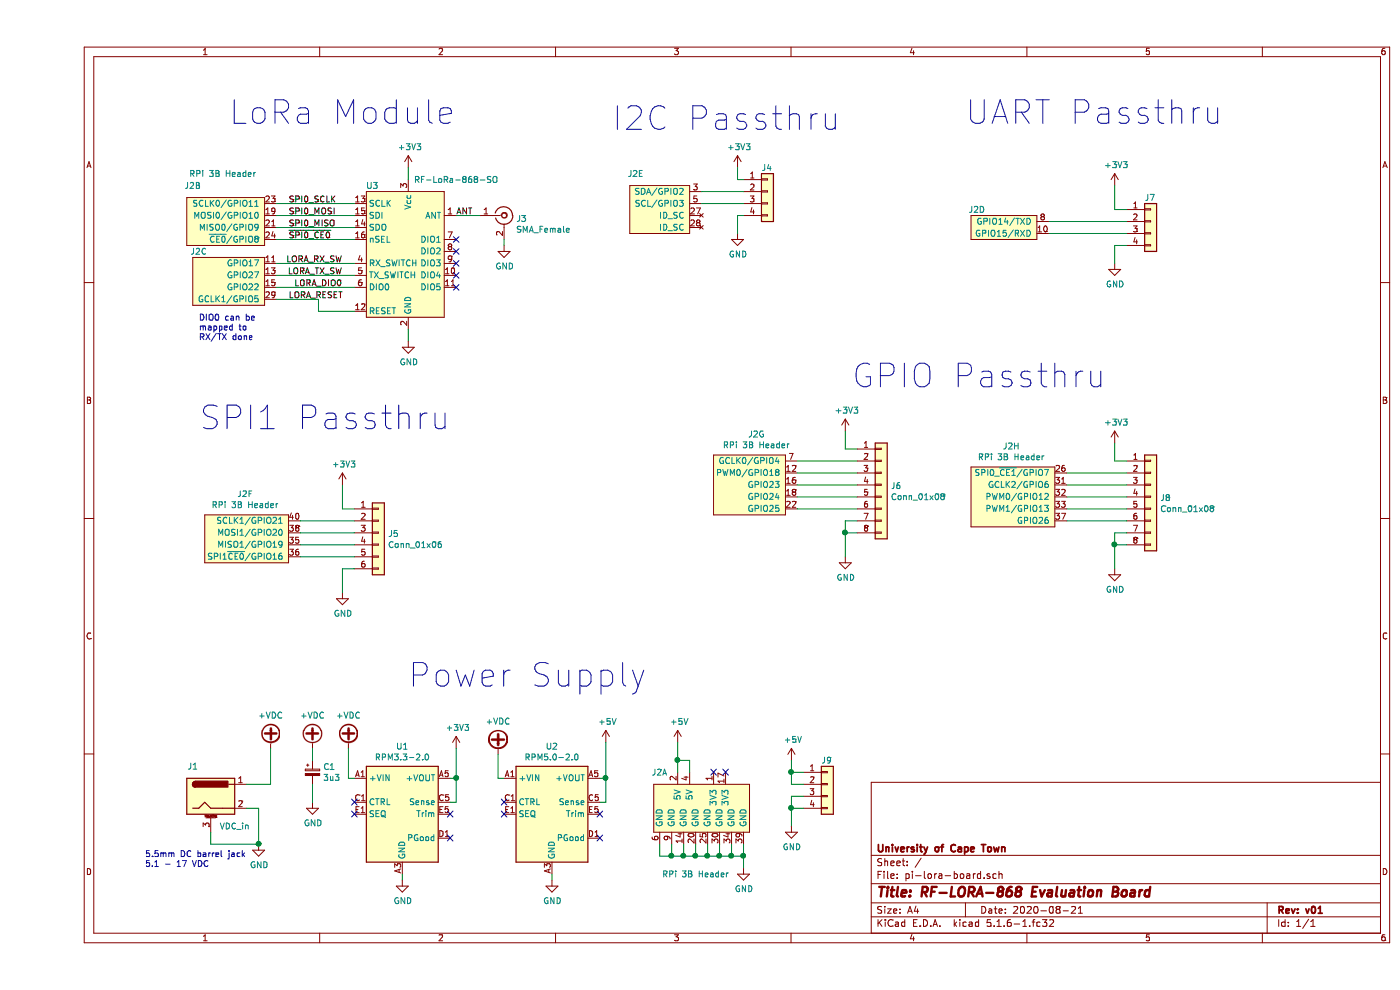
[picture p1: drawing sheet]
EESchema Schematic File Version 4
EELAYER 30 0
EELAYER END
$Descr A4 11693 8268
encoding utf-8
Sheet 1 1
Title "RF-LORA-868 Evaluation Board"
Date "2020-08-21"
Rev "v01"
Comp "University of Cape Town"
Comment1 ""
Comment2 ""
Comment3 ""
Comment4 ""
$EndDescr
$Comp
L pi-lora-board:RF-LoRa-868-SO U3
U 1 1
P 3100 2100
F 0 "U3" H 2800 2650 50  0000 C CNN
F 1 "RF-LoRa-868-SO" H 3500 2700 50  0000 C CNN
F 2 "pi-lora-board:LoRa-16" H 3200 2050 50  0001 C CNN
F 3 "https://docs.rs-online.com/2929/0900766b815369be.pdf" H 3200 2050 50  0001 C CNN
	1    3100 2100
	1    0    0    -1  
$EndComp
$Comp
L pi-lora-board:Barrel_Jack_MountingPin J1
U 1 1
P 1450 6650
F 0 "J1" H 1300 6900 50  0000 C CNN
F 1 "VDC_in" H 1650 6400 50  0000 C CNN
F 2 "pi-lora-board:BarrelJack_Wuerth_6941xx301002" H 1500 6610 50  0001 C CNN
F 3 "~" H 1500 6610 50  0001 C CNN
	1    1450 6650
	1    0    0    -1  
$EndComp
$Comp
L Connector:Conn_Coaxial J3
U 1 1
P 3900 1800
F 0 "J3" H 4000 1775 50  0000 L CNN
F 1 "SMA_Female" H 4000 1684 50  0000 L CNN
F 2 "pi-lora-board:RS-PRO-EdgeMount-SMA" H 3900 1800 50  0001 C CNN
F 3 "https://docs.rs-online.com/11a1/0900766b81585db2.pdf" H 3900 1800 50  0001 C CNN
	1    3900 1800
	1    0    0    -1  
$EndComp
Wire Wire Line
	1750 6550 1950 6550
Wire Wire Line
	1950 6550 1950 6250
Wire Wire Line
	1850 7050 1850 6750
Wire Wire Line
	1850 6750 1750 6750
$Comp
L power:GND #PWR0101
U 1 1
P 1850 7050
F 0 "#PWR0101" H 1850 6800 50  0001 C CNN
F 1 "GND" H 1855 6877 50  0000 C CNN
F 2 "" H 1850 7050 50  0001 C CNN
F 3 "" H 1850 7050 50  0001 C CNN
	1    1850 7050
	1    0    0    -1  
$EndComp
Wire Wire Line
	1450 6950 1450 7050
Wire Wire Line
	1450 7050 1850 7050
Connection ~ 1850 7050
NoConn ~ 3450 6800
NoConn ~ 2650 6700
NoConn ~ 2650 6800
Wire Wire Line
	2600 6250 2600 6500
Wire Wire Line
	2600 6500 2650 6500
$Comp
L power:+3V3 #PWR0102
U 1 1
P 3500 6250
F 0 "#PWR0102" H 3500 6100 50  0001 C CNN
F 1 "+3V3" H 3515 6423 50  0000 C CNN
F 2 "" H 3500 6250 50  0001 C CNN
F 3 "" H 3500 6250 50  0001 C CNN
	1    3500 6250
	1    0    0    -1  
$EndComp
Wire Wire Line
	3450 6500 3500 6500
Wire Wire Line
	3450 6700 3500 6700
Wire Wire Line
	3500 6700 3500 6500
Connection ~ 3500 6500
$Comp
L power:GND #PWR0103
U 1 1
P 3050 7350
F 0 "#PWR0103" H 3050 7100 50  0001 C CNN
F 1 "GND" H 3055 7177 50  0000 C CNN
F 2 "" H 3050 7350 50  0001 C CNN
F 3 "" H 3050 7350 50  0001 C CNN
	1    3050 7350
	1    0    0    -1  
$EndComp
Wire Wire Line
	3050 7300 3050 7350
Wire Wire Line
	3500 6250 3500 6500
$Comp
L Converter_DCDC:RPM3.3-2.0 U1
U 1 1
P 3050 6800
F 0 "U1" H 3050 7367 50  0000 C CNN
F 1 "RPM3.3-2.0" H 3050 7276 50  0000 C CNN
F 2 "Converter_DCDC:Converter_DCDC_RECOM_RPMx.x-x.0" H 3100 6000 50  0001 C CNN
F 3 "https://www.recom-power.com/pdf/Innoline/RPM-2.0.pdf" H 3025 6850 50  0001 C CNN
	1    3050 6800
	1    0    0    -1  
$EndComp
NoConn ~ 3450 7000
NoConn ~ 3900 6800
NoConn ~ 3900 6700
NoConn ~ 4700 6800
NoConn ~ 4700 7000
$Comp
L power:+VDC #PWR0104
U 1 1
P 1950 6250
F 0 "#PWR0104" H 1950 6150 50  0001 C CNN
F 1 "+VDC" H 1950 6525 50  0000 C CNN
F 2 "" H 1950 6250 50  0001 C CNN
F 3 "" H 1950 6250 50  0001 C CNN
	1    1950 6250
	1    0    0    -1  
$EndComp
$Comp
L power:+VDC #PWR0105
U 1 1
P 2600 6250
F 0 "#PWR0105" H 2600 6150 50  0001 C CNN
F 1 "+VDC" H 2600 6525 50  0000 C CNN
F 2 "" H 2600 6250 50  0001 C CNN
F 3 "" H 2600 6250 50  0001 C CNN
	1    2600 6250
	1    0    0    -1  
$EndComp
$Comp
L Converter_DCDC:RPM5.0-2.0 U2
U 1 1
P 4300 6800
F 0 "U2" H 4300 7367 50  0000 C CNN
F 1 "RPM5.0-2.0" H 4300 7276 50  0000 C CNN
F 2 "Converter_DCDC:Converter_DCDC_RECOM_RPMx.x-x.0" H 4350 6000 50  0001 C CNN
F 3 "https://www.recom-power.com/pdf/Innoline/RPM-2.0.pdf" H 4275 6850 50  0001 C CNN
	1    4300 6800
	1    0    0    -1  
$EndComp
$Comp
L power:+VDC #PWR0106
U 1 1
P 3850 6300
F 0 "#PWR0106" H 3850 6200 50  0001 C CNN
F 1 "+VDC" H 3850 6575 50  0000 C CNN
F 2 "" H 3850 6300 50  0001 C CNN
F 3 "" H 3850 6300 50  0001 C CNN
	1    3850 6300
	1    0    0    -1  
$EndComp
Wire Wire Line
	3850 6300 3850 6500
Wire Wire Line
	3850 6500 3900 6500
$Comp
L power:+5V #PWR0107
U 1 1
P 4750 6200
F 0 "#PWR0107" H 4750 6050 50  0001 C CNN
F 1 "+5V" H 4765 6373 50  0000 C CNN
F 2 "" H 4750 6200 50  0001 C CNN
F 3 "" H 4750 6200 50  0001 C CNN
	1    4750 6200
	1    0    0    -1  
$EndComp
Wire Wire Line
	4750 6200 4750 6500
Wire Wire Line
	4750 6500 4700 6500
Wire Wire Line
	4700 6700 4750 6700
Wire Wire Line
	4750 6700 4750 6500
Connection ~ 4750 6500
$Comp
L power:GND #PWR0108
U 1 1
P 4300 7350
F 0 "#PWR0108" H 4300 7100 50  0001 C CNN
F 1 "GND" H 4305 7177 50  0000 C CNN
F 2 "" H 4300 7350 50  0001 C CNN
F 3 "" H 4300 7350 50  0001 C CNN
	1    4300 7350
	1    0    0    -1  
$EndComp
Wire Wire Line
	4300 7350 4300 7300
$Comp
L power:+VDC #PWR0109
U 1 1
P 2300 6250
F 0 "#PWR0109" H 2300 6150 50  0001 C CNN
F 1 "+VDC" H 2300 6525 50  0000 C CNN
F 2 "" H 2300 6250 50  0001 C CNN
F 3 "" H 2300 6250 50  0001 C CNN
	1    2300 6250
	1    0    0    -1  
$EndComp
$Comp
L Device:CP_Small C1
U 1 1
P 2300 6450
F 0 "C1" H 2388 6496 50  0000 L CNN
F 1 "3u3" H 2388 6405 50  0000 L CNN
F 2 "Capacitor_THT:CP_Radial_D5.0mm_P2.00mm" H 2300 6450 50  0001 C CNN
F 3 "~" H 2300 6450 50  0001 C CNN
	1    2300 6450
	1    0    0    -1  
$EndComp
$Comp
L power:GND #PWR0110
U 1 1
P 2300 6700
F 0 "#PWR0110" H 2300 6450 50  0001 C CNN
F 1 "GND" H 2305 6527 50  0000 C CNN
F 2 "" H 2300 6700 50  0001 C CNN
F 3 "" H 2300 6700 50  0001 C CNN
	1    2300 6700
	1    0    0    -1  
$EndComp
Wire Wire Line
	2300 6700 2300 6550
Wire Wire Line
	2300 6350 2300 6250
$Comp
L pi-lora-board:RPi_3_header_modular J2
U 1 1
P 5550 6650
F 0 "J2" H 5200 6850 50  0000 C CNN
F 1 "RPi 3B Header" H 5500 6000 50  0000 C CNN
F 2 "Connector_PinSocket_2.54mm:PinSocket_2x20_P2.54mm_Vertical" H 5550 6650 50  0001 C CNN
F 3 "https://www.raspberrypi.org/documentation/hardware/raspberrypi/schematics/rpi_SCH_3b_1p2_reduced.pdf" H 5550 6650 50  0001 C CNN
	1    5550 6650
	1    0    0    -1  
$EndComp
$Comp
L power:GND #PWR0112
U 1 1
P 5900 7250
F 0 "#PWR0112" H 5900 7000 50  0001 C CNN
F 1 "GND" H 5905 7077 50  0000 C CNN
F 2 "" H 5900 7250 50  0001 C CNN
F 3 "" H 5900 7250 50  0001 C CNN
	1    5900 7250
	1    0    0    -1  
$EndComp
Wire Wire Line
	5900 7050 5900 7150
Wire Wire Line
	5200 7050 5200 7150
Wire Wire Line
	5200 7150 5300 7150
Connection ~ 5900 7150
Wire Wire Line
	5900 7150 5900 7250
Wire Wire Line
	5300 7050 5300 7150
Connection ~ 5300 7150
Wire Wire Line
	5300 7150 5400 7150
Wire Wire Line
	5400 7050 5400 7150
Connection ~ 5400 7150
Wire Wire Line
	5400 7150 5500 7150
Wire Wire Line
	5500 7050 5500 7150
Connection ~ 5500 7150
Wire Wire Line
	5500 7150 5600 7150
Wire Wire Line
	5600 7050 5600 7150
Connection ~ 5600 7150
Wire Wire Line
	5600 7150 5700 7150
Wire Wire Line
	5700 7050 5700 7150
Connection ~ 5700 7150
Wire Wire Line
	5700 7150 5800 7150
Wire Wire Line
	5800 7050 5800 7150
Connection ~ 5800 7150
Wire Wire Line
	5800 7150 5900 7150
$Comp
L power:GND #PWR0113
U 1 1
P 3900 2050
F 0 "#PWR0113" H 3900 1800 50  0001 C CNN
F 1 "GND" H 3905 1877 50  0000 C CNN
F 2 "" H 3900 2050 50  0001 C CNN
F 3 "" H 3900 2050 50  0001 C CNN
	1    3900 2050
	1    0    0    -1  
$EndComp
Wire Wire Line
	3900 2000 3900 2050
$Comp
L power:GND #PWR0114
U 1 1
P 3100 2850
F 0 "#PWR0114" H 3100 2600 50  0001 C CNN
F 1 "GND" H 3105 2677 50  0000 C CNN
F 2 "" H 3100 2850 50  0001 C CNN
F 3 "" H 3100 2850 50  0001 C CNN
	1    3100 2850
	1    0    0    -1  
$EndComp
Wire Wire Line
	3100 2750 3100 2850
$Comp
L power:+3V3 #PWR0115
U 1 1
P 3100 1400
F 0 "#PWR0115" H 3100 1250 50  0001 C CNN
F 1 "+3V3" H 3115 1573 50  0000 C CNN
F 2 "" H 3100 1400 50  0001 C CNN
F 3 "" H 3100 1400 50  0001 C CNN
	1    3100 1400
	1    0    0    -1  
$EndComp
Wire Wire Line
	3100 1400 3100 1500
Text Label 2100 1700 0    50   ~ 0
SPI0_SCLK
Text Label 2100 1800 0    50   ~ 0
SPI0_MOSI
Text Label 2100 1900 0    50   ~ 0
SPI0_MISO
Text Label 2100 2000 0    50   ~ 0
~SPI0_CE0
Text Label 2100 2500 0    50   ~ 0
LORA_RESET
Text Label 2550 2200 2    50   ~ 0
LORA_RX_SW
Text Label 2550 2400 2    50   ~ 0
LORA_DIO0
Text Notes 1350 2850 0    50   ~ 0
DIO0 can be \nmapped to \nRX/TX done
NoConn ~ 3500 2000
NoConn ~ 3500 2100
NoConn ~ 3500 2200
NoConn ~ 3500 2300
NoConn ~ 3500 2400
Text Notes 900  7250 0    50   ~ 0
5.5mm DC barrel jack\n5.1 - 17 VDC
Text Notes 5100 5750 2    197  ~ 0
Power Supply
Wire Wire Line
	3500 1800 3700 1800
Text Notes 3500 1050 2    197  ~ 0
LoRa Module
Text Label 3500 1800 0    50   ~ 0
ANT
Wire Wire Line
	5350 6350 5350 6450
Connection ~ 5350 6350
Wire Wire Line
	5450 6350 5350 6350
Wire Wire Line
	5450 6450 5450 6350
Wire Wire Line
	5350 6200 5350 6350
$Comp
L power:+5V #PWR0111
U 1 1
P 5350 6200
F 0 "#PWR0111" H 5350 6050 50  0001 C CNN
F 1 "+5V" H 5365 6373 50  0000 C CNN
F 2 "" H 5350 6200 50  0001 C CNN
F 3 "" H 5350 6200 50  0001 C CNN
	1    5350 6200
	1    0    0    -1  
$EndComp
Text Label 2550 2300 2    50   ~ 0
LORA_TX_SW
$Comp
L pi-lora-board:RPi_3_header_modular J2
U 2 1
P 1600 1850
F 0 "J2" H 1300 2150 50  0000 C CNN
F 1 "RPi 3B Header" H 650 1900 50  0001 C CNN
F 2 "Connector_PinSocket_2.54mm:PinSocket_2x20_P2.54mm_Vertical" H 1700 1500 50  0001 C CNN
F 3 "https://www.raspberrypi.org/documentation/hardware/raspberrypi/schematics/rpi_SCH_3b_1p2_reduced.pdf" H 1700 1500 50  0001 C CNN
	2    1600 1850
	1    0    0    -1  
$EndComp
Wire Wire Line
	2000 1700 2650 1700
Wire Wire Line
	2000 1800 2650 1800
Wire Wire Line
	2000 1900 2650 1900
Wire Wire Line
	2000 2000 2650 2000
$Comp
L pi-lora-board:RPi_3_header_modular J2
U 3 1
P 1600 2350
F 0 "J2" H 1350 2600 50  0000 C CNN
F 1 "RPi 3B Header" H 1550 3250 50  0000 C CNN
F 2 "Connector_PinSocket_2.54mm:PinSocket_2x20_P2.54mm_Vertical" H 1700 2000 50  0001 C CNN
F 3 "https://www.raspberrypi.org/documentation/hardware/raspberrypi/schematics/rpi_SCH_3b_1p2_reduced.pdf" H 1700 2000 50  0001 C CNN
	3    1600 2350
	1    0    0    -1  
$EndComp
Wire Wire Line
	2000 2200 2650 2200
Wire Wire Line
	2000 2300 2650 2300
Wire Wire Line
	2000 2400 2650 2400
Wire Wire Line
	2000 2500 2350 2500
Wire Wire Line
	2350 2500 2350 2600
Wire Wire Line
	2350 2600 2650 2600
$Comp
L pi-lora-board:RPi_3_header_modular J2
U 5 1
P 5250 1750
F 0 "J2" H 5000 2050 50  0000 C CNN
F 1 "RPi 3B Header" H 5400 2400 50  0001 C CNN
F 2 "Connector_PinSocket_2.54mm:PinSocket_2x20_P2.54mm_Vertical" H 5350 1400 50  0001 C CNN
F 3 "https://www.raspberrypi.org/documentation/hardware/raspberrypi/schematics/rpi_SCH_3b_1p2_reduced.pdf" H 5350 1400 50  0001 C CNN
	5    5250 1750
	1    0    0    -1  
$EndComp
$Comp
L Connector_Generic:Conn_01x04 J4
U 1 1
P 6100 1600
F 0 "J4" H 6050 1800 50  0000 L CNN
F 1 "Conn_01x04" H 6180 1501 50  0001 L CNN
F 2 "Connector_PinHeader_2.54mm:PinHeader_1x04_P2.54mm_Vertical" H 6100 1600 50  0001 C CNN
F 3 "~" H 6100 1600 50  0001 C CNN
	1    6100 1600
	1    0    0    -1  
$EndComp
$Comp
L power:GND #PWR0116
U 1 1
P 5850 1950
F 0 "#PWR0116" H 5850 1700 50  0001 C CNN
F 1 "GND" H 5855 1777 50  0000 C CNN
F 2 "" H 5850 1950 50  0001 C CNN
F 3 "" H 5850 1950 50  0001 C CNN
	1    5850 1950
	1    0    0    -1  
$EndComp
Wire Wire Line
	5850 1950 5850 1800
Wire Wire Line
	5850 1800 5900 1800
$Comp
L power:+3V3 #PWR0117
U 1 1
P 5850 1400
F 0 "#PWR0117" H 5850 1250 50  0001 C CNN
F 1 "+3V3" H 5865 1573 50  0000 C CNN
F 2 "" H 5850 1400 50  0001 C CNN
F 3 "" H 5850 1400 50  0001 C CNN
	1    5850 1400
	1    0    0    -1  
$EndComp
Wire Wire Line
	5900 1500 5850 1500
Wire Wire Line
	5850 1500 5850 1400
Wire Wire Line
	5550 1600 5900 1600
Wire Wire Line
	5900 1700 5550 1700
Text Notes 4800 1100 0    197  ~ 0
I2C Passthru
$Comp
L Connector_Generic:Conn_01x04 J7
U 1 1
P 9300 1850
F 0 "J7" H 9250 2050 50  0000 L CNN
F 1 "Conn_01x04" H 9380 1751 50  0001 L CNN
F 2 "Connector_PinHeader_2.54mm:PinHeader_1x04_P2.54mm_Vertical" H 9300 1850 50  0001 C CNN
F 3 "~" H 9300 1850 50  0001 C CNN
	1    9300 1850
	1    0    0    -1  
$EndComp
$Comp
L power:+3V3 #PWR05
U 1 1
P 9000 1550
F 0 "#PWR05" H 9000 1400 50  0001 C CNN
F 1 "+3V3" H 9015 1723 50  0000 C CNN
F 2 "" H 9000 1550 50  0001 C CNN
F 3 "" H 9000 1550 50  0001 C CNN
	1    9000 1550
	1    0    0    -1  
$EndComp
Wire Wire Line
	9000 1550 9000 1750
Wire Wire Line
	9000 1750 9100 1750
$Comp
L power:GND #PWR06
U 1 1
P 9000 2200
F 0 "#PWR06" H 9000 1950 50  0001 C CNN
F 1 "GND" H 9005 2027 50  0000 C CNN
F 2 "" H 9000 2200 50  0001 C CNN
F 3 "" H 9000 2200 50  0001 C CNN
	1    9000 2200
	1    0    0    -1  
$EndComp
Wire Wire Line
	9000 2200 9000 2050
Wire Wire Line
	9000 2050 9100 2050
$Comp
L pi-lora-board:RPi_3_header_modular J2
U 4 1
P 8100 1900
F 0 "J2" H 7850 2050 50  0000 C CNN
F 1 "RPi 3B Header" H 7750 2400 50  0001 C CNN
F 2 "Connector_PinSocket_2.54mm:PinSocket_2x20_P2.54mm_Vertical" H 8200 1550 50  0001 C CNN
F 3 "https://www.raspberrypi.org/documentation/hardware/raspberrypi/schematics/rpi_SCH_3b_1p2_reduced.pdf" H 8200 1550 50  0001 C CNN
	4    8100 1900
	1    0    0    -1  
$EndComp
Wire Wire Line
	8450 1850 9100 1850
Wire Wire Line
	8450 1950 9100 1950
Text Notes 7750 1050 0    197  ~ 0
UART Passthru
$Comp
L pi-lora-board:RPi_3_header_modular J2
U 6 1
P 1850 4500
F 0 "J2" H 1737 4875 50  0000 C CNN
F 1 "RPi 3B Header" H 1737 4784 50  0000 C CNN
F 2 "Connector_PinSocket_2.54mm:PinSocket_2x20_P2.54mm_Vertical" H 1950 4150 50  0001 C CNN
F 3 "https://www.raspberrypi.org/documentation/hardware/raspberrypi/schematics/rpi_SCH_3b_1p2_reduced.pdf" H 1950 4150 50  0001 C CNN
	6    1850 4500
	1    0    0    -1  
$EndComp
$Comp
L Connector_Generic:Conn_01x06 J5
U 1 1
P 2850 4450
F 0 "J5" H 2930 4442 50  0000 L CNN
F 1 "Conn_01x06" H 2930 4351 50  0000 L CNN
F 2 "Connector_PinHeader_2.54mm:PinHeader_1x06_P2.54mm_Vertical" H 2850 4450 50  0001 C CNN
F 3 "~" H 2850 4450 50  0001 C CNN
	1    2850 4450
	1    0    0    -1  
$EndComp
$Comp
L power:+3V3 #PWR01
U 1 1
P 2550 4050
F 0 "#PWR01" H 2550 3900 50  0001 C CNN
F 1 "+3V3" H 2565 4223 50  0000 C CNN
F 2 "" H 2550 4050 50  0001 C CNN
F 3 "" H 2550 4050 50  0001 C CNN
	1    2550 4050
	1    0    0    -1  
$EndComp
$Comp
L power:GND #PWR02
U 1 1
P 2550 4950
F 0 "#PWR02" H 2550 4700 50  0001 C CNN
F 1 "GND" H 2555 4777 50  0000 C CNN
F 2 "" H 2550 4950 50  0001 C CNN
F 3 "" H 2550 4950 50  0001 C CNN
	1    2550 4950
	1    0    0    -1  
$EndComp
Wire Wire Line
	2550 4950 2550 4750
Wire Wire Line
	2550 4750 2650 4750
Wire Wire Line
	2650 4250 2550 4250
Wire Wire Line
	2550 4250 2550 4050
Wire Wire Line
	2200 4350 2650 4350
Wire Wire Line
	2200 4450 2650 4450
Wire Wire Line
	2200 4550 2650 4550
Wire Wire Line
	2200 4650 2650 4650
Text Notes 1350 3600 0    197  ~ 0
SPI1 Passthru
$Comp
L pi-lora-board:RPi_3_header_modular J2
U 7 1
P 6000 4000
F 0 "J2" H 6008 4375 50  0000 C CNN
F 1 "RPi 3B Header" H 6008 4284 50  0000 C CNN
F 2 "Connector_PinSocket_2.54mm:PinSocket_2x20_P2.54mm_Vertical" H 6100 3650 50  0001 C CNN
F 3 "https://www.raspberrypi.org/documentation/hardware/raspberrypi/schematics/rpi_SCH_3b_1p2_reduced.pdf" H 6100 3650 50  0001 C CNN
	7    6000 4000
	1    0    0    -1  
$EndComp
$Comp
L Connector_Generic:Conn_01x08 J6
U 1 1
P 7050 4050
F 0 "J6" H 7130 4042 50  0000 L CNN
F 1 "Conn_01x08" H 7130 3951 50  0000 L CNN
F 2 "Connector_PinHeader_2.54mm:PinHeader_1x08_P2.54mm_Vertical" H 7050 4050 50  0001 C CNN
F 3 "~" H 7050 4050 50  0001 C CNN
	1    7050 4050
	1    0    0    -1  
$EndComp
$Comp
L power:+3V3 #PWR03
U 1 1
P 6750 3600
F 0 "#PWR03" H 6750 3450 50  0001 C CNN
F 1 "+3V3" H 6765 3773 50  0000 C CNN
F 2 "" H 6750 3600 50  0001 C CNN
F 3 "" H 6750 3600 50  0001 C CNN
	1    6750 3600
	1    0    0    -1  
$EndComp
Wire Wire Line
	6750 3600 6750 3750
Wire Wire Line
	6750 3750 6850 3750
Wire Wire Line
	6350 3850 6850 3850
Wire Wire Line
	6350 3950 6850 3950
Wire Wire Line
	6350 4050 6850 4050
Wire Wire Line
	6350 4150 6850 4150
Wire Wire Line
	6350 4250 6850 4250
$Comp
L power:GND #PWR04
U 1 1
P 6750 4650
F 0 "#PWR04" H 6750 4400 50  0001 C CNN
F 1 "GND" H 6755 4477 50  0000 C CNN
F 2 "" H 6750 4650 50  0001 C CNN
F 3 "" H 6750 4650 50  0001 C CNN
	1    6750 4650
	1    0    0    -1  
$EndComp
Wire Wire Line
	6750 4650 6750 4450
Wire Wire Line
	6750 4350 6850 4350
Wire Wire Line
	6850 4450 6750 4450
Connection ~ 6750 4450
Wire Wire Line
	6750 4450 6750 4350
Text Notes 6800 3250 0    197  ~ 0
GPIO Passthru
$Comp
L pi-lora-board:RPi_3_header_modular J2
U 8 1
P 8200 4150
F 0 "J2" H 8137 4575 50  0000 C CNN
F 1 "RPi 3B Header" H 8137 4484 50  0000 C CNN
F 2 "Connector_PinSocket_2.54mm:PinSocket_2x20_P2.54mm_Vertical" H 8300 3800 50  0001 C CNN
F 3 "https://www.raspberrypi.org/documentation/hardware/raspberrypi/schematics/rpi_SCH_3b_1p2_reduced.pdf" H 8300 3800 50  0001 C CNN
	8    8200 4150
	1    0    0    -1  
$EndComp
$Comp
L Connector_Generic:Conn_01x08 J8
U 1 1
P 9300 4150
F 0 "J8" H 9380 4142 50  0000 L CNN
F 1 "Conn_01x08" H 9380 4051 50  0000 L CNN
F 2 "Connector_PinHeader_2.54mm:PinHeader_1x08_P2.54mm_Vertical" H 9300 4150 50  0001 C CNN
F 3 "~" H 9300 4150 50  0001 C CNN
	1    9300 4150
	1    0    0    -1  
$EndComp
$Comp
L power:+3V3 #PWR07
U 1 1
P 9000 3700
F 0 "#PWR07" H 9000 3550 50  0001 C CNN
F 1 "+3V3" H 9015 3873 50  0000 C CNN
F 2 "" H 9000 3700 50  0001 C CNN
F 3 "" H 9000 3700 50  0001 C CNN
	1    9000 3700
	1    0    0    -1  
$EndComp
Wire Wire Line
	9000 3700 9000 3850
Wire Wire Line
	9000 3850 9100 3850
Wire Wire Line
	8600 4050 9100 4050
Wire Wire Line
	8600 4150 9100 4150
Wire Wire Line
	8600 4250 9100 4250
Wire Wire Line
	8600 4350 9100 4350
$Comp
L power:GND #PWR08
U 1 1
P 9000 4750
F 0 "#PWR08" H 9000 4500 50  0001 C CNN
F 1 "GND" H 9005 4577 50  0000 C CNN
F 2 "" H 9000 4750 50  0001 C CNN
F 3 "" H 9000 4750 50  0001 C CNN
	1    9000 4750
	1    0    0    -1  
$EndComp
Wire Wire Line
	9000 4750 9000 4550
Wire Wire Line
	9000 4450 9100 4450
Wire Wire Line
	9100 4550 9000 4550
Connection ~ 9000 4550
Wire Wire Line
	9000 4550 9000 4450
Wire Wire Line
	9100 3950 8600 3950
NoConn ~ 5650 6450
NoConn ~ 5750 6450
$Comp
L Connector_Generic:Conn_01x04 J9
U 1 1
P 6600 6550
F 0 "J9" H 6550 6750 50  0000 L CNN
F 1 "Conn_01x04" H 6680 6451 50  0001 L CNN
F 2 "Connector_PinHeader_2.54mm:PinHeader_1x04_P2.54mm_Vertical" H 6600 6550 50  0001 C CNN
F 3 "~" H 6600 6550 50  0001 C CNN
	1    6600 6550
	1    0    0    -1  
$EndComp
$Comp
L power:+5V #PWR09
U 1 1
P 6300 6350
F 0 "#PWR09" H 6300 6200 50  0001 C CNN
F 1 "+5V" H 6315 6523 50  0000 C CNN
F 2 "" H 6300 6350 50  0001 C CNN
F 3 "" H 6300 6350 50  0001 C CNN
	1    6300 6350
	1    0    0    -1  
$EndComp
$Comp
L power:GND #PWR010
U 1 1
P 6300 6900
F 0 "#PWR010" H 6300 6650 50  0001 C CNN
F 1 "GND" H 6305 6727 50  0000 C CNN
F 2 "" H 6300 6900 50  0001 C CNN
F 3 "" H 6300 6900 50  0001 C CNN
	1    6300 6900
	1    0    0    -1  
$EndComp
Wire Wire Line
	6300 6350 6300 6450
Wire Wire Line
	6300 6550 6400 6550
Wire Wire Line
	6400 6450 6300 6450
Connection ~ 6300 6450
Wire Wire Line
	6300 6450 6300 6550
Wire Wire Line
	6400 6750 6300 6750
Wire Wire Line
	6300 6750 6300 6900
Wire Wire Line
	6400 6650 6300 6650
Wire Wire Line
	6300 6650 6300 6750
Connection ~ 6300 6750
$EndSCHEMATC
